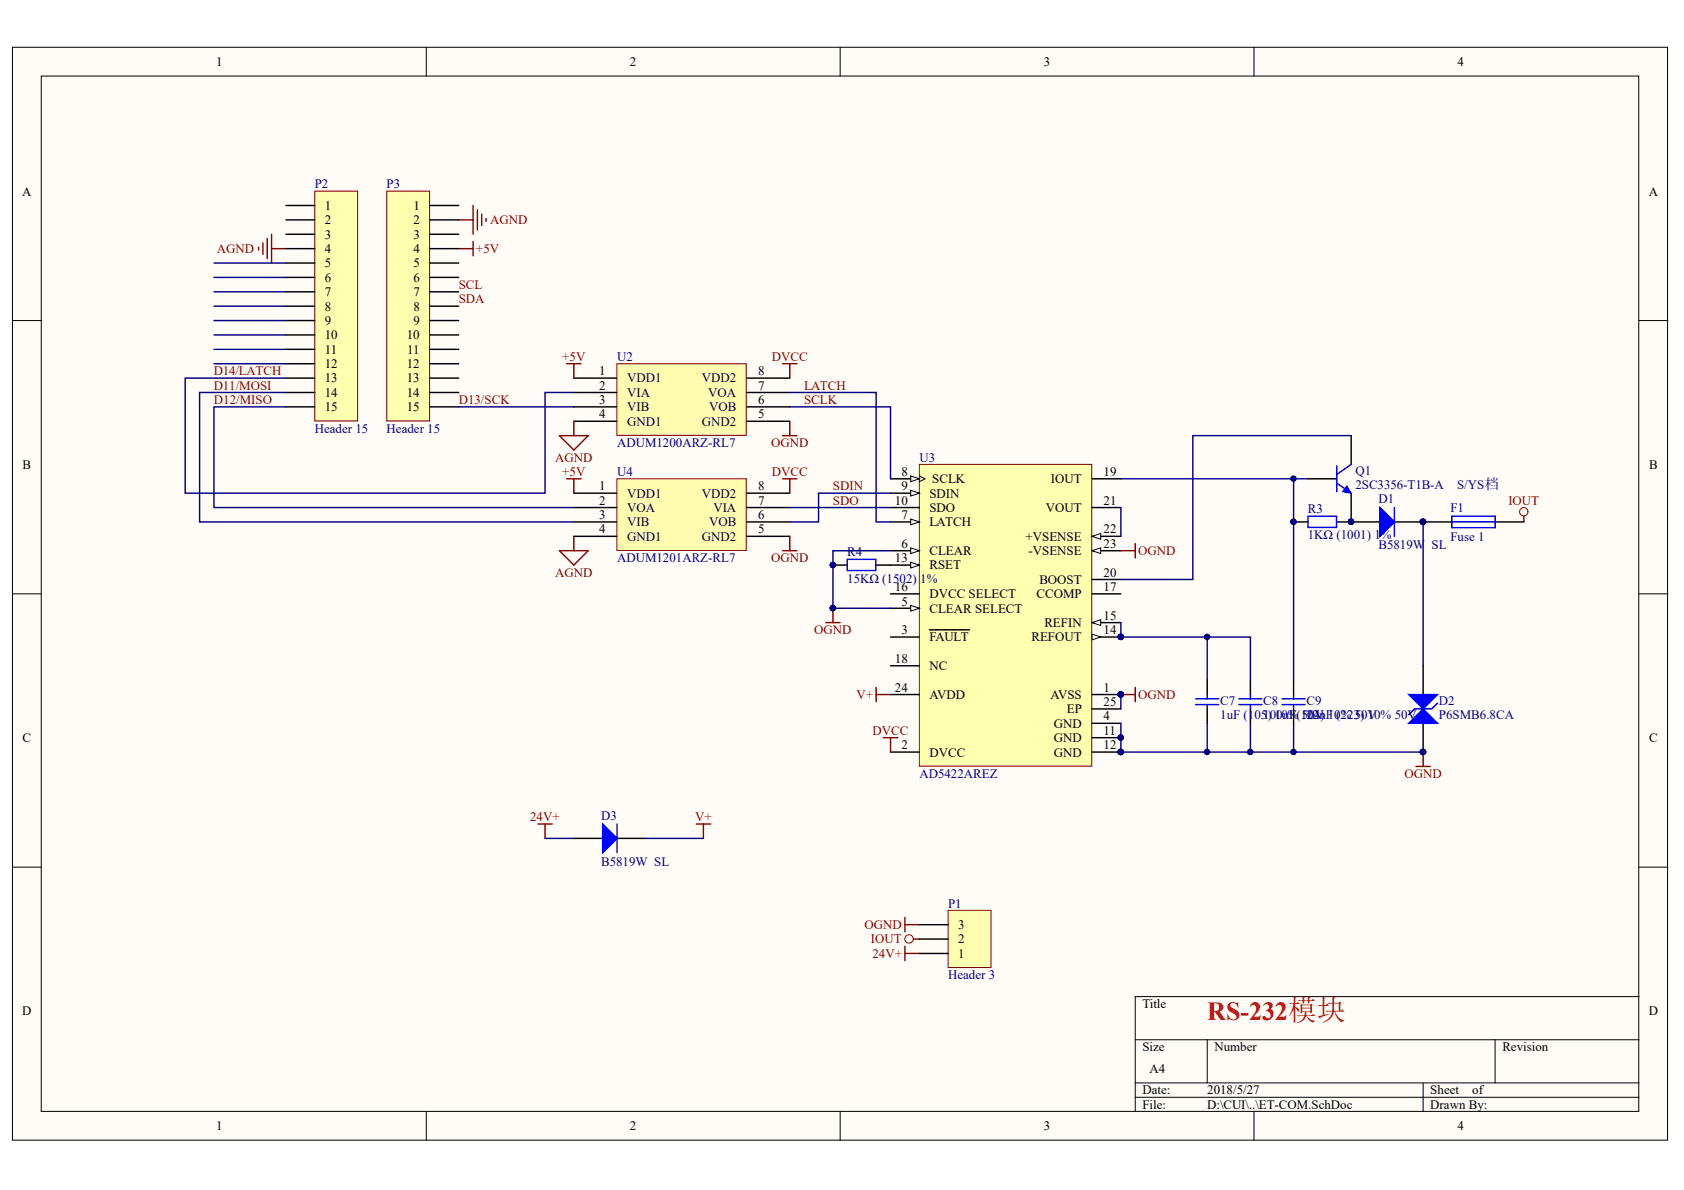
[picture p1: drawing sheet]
# Altium project ET-COM.PrjPCB
1 sheet, 16 parts. Net scope: global (net labels, ports and power ports of the same name join across sheets).
Board file: ET-COM.PcbDoc

## Sheet ET-COM.SchDoc
size A4

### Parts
C7  1uF (105) 10% 50V  [LC-0805_C]
C8  100nF(104) 10% 50V  [LC-0805_C]
C9  22nF (223) 10% 50V  [LC-0805_C]
D1  B5819W  SL  [LC-SOD-123]
D2  P6SMB6.8CA  [LC-SMB(DO-214AA)_S1]
D3  B5819W  SL  [SOD-123]
F1  Fuse 1  [LC-1206_L]
P1  Header 3  [connector_x3]
P2  Header 15  [HDR1X15]
P3  Header 15  [HDR1X15]
Q1  2SC3356-T1B-A    S/YS档  [LC-SOT-23(SOT-23-3)]
R3  1KΩ (1001) ±1%  [LC-0805_R]
R4  15KΩ (1502) ±1%  [LC-0805_R]
U2  ADUM1200ARZ-RL7  [LC-SOIC-8_150mil]
U3  AD5422AREZ  [RE-24_N]
U4  ADUM1201ARZ-RL7  [LC-SOIC-8_150mil]

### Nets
24V+: D3.1(A) P1.1
+5V: P3.4 U2.1(VDD1) U4.1(VDD1)
AGND: P2.4 P3.2 U2.4(GND1) U4.4(GND1)
DVCC: U2.8(VDD2) U3.2(DVCC) U4.8(VDD2)
IOUT: F1.2 P1.2
OGND: C7.1 C8.1 C9.1 D2.1(A) P1.3 R4.1 U2.5(GND2) U3.1(AVSS) U3.4(GND) U3.5(CLEAR_SELECT) U3.6(CLEAR) U3.11(GND) U3.12(GND) U3.23(-VSENSE) U3.25(EP) U4.5(GND2)
V+: D3.2(K) U3.24(AVDD)
D11/MOSI: P2.14 U4.3(VIB)
D12/MISO: P2.15 U4.2(VOA)
D13/SCK: P3.15 U2.3(VIB)
D14/LATCH: P2.13 U2.2(VIA)
LATCH: U2.7(VOA) U3.7(LATCH)
SCL: P3.7
SCLK: U2.6(VOB) U3.8(SCLK)
SDA: P3.8
SDIN: U3.9(SDIN) U4.6(VOB)
SDO: U3.10(SDO) U4.7(VIA)
NetC7_2: C7.2 C8.2 U3.14(REFOUT) U3.15(REFIN)
NetC9_2: C9.2 Q1.1(B) R3.1 U3.19(IOUT)
NetD1_1: D1.1(A) Q1.2(E) R3.2
NetD1_2: D1.2(K) D2.2(K) F1.1
NetQ1_3: Q1.3(C) U3.20(BOOST)
NetR4_2: R4.2 U3.13(RSET)
NetU3_21: U3.21(VOUT) U3.22(+VSENSE)

Not connected (* = marked no-connect by the designer): P2 1 2 3 5 6 7 8 9 10 11 12; P3 1 3 5 6 9 10 11 12 13 14; U3 3(~{FAULT}) 16(DVCC_SELECT) 17(CCOMP) 18(NC)

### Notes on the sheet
- RS-232模块
